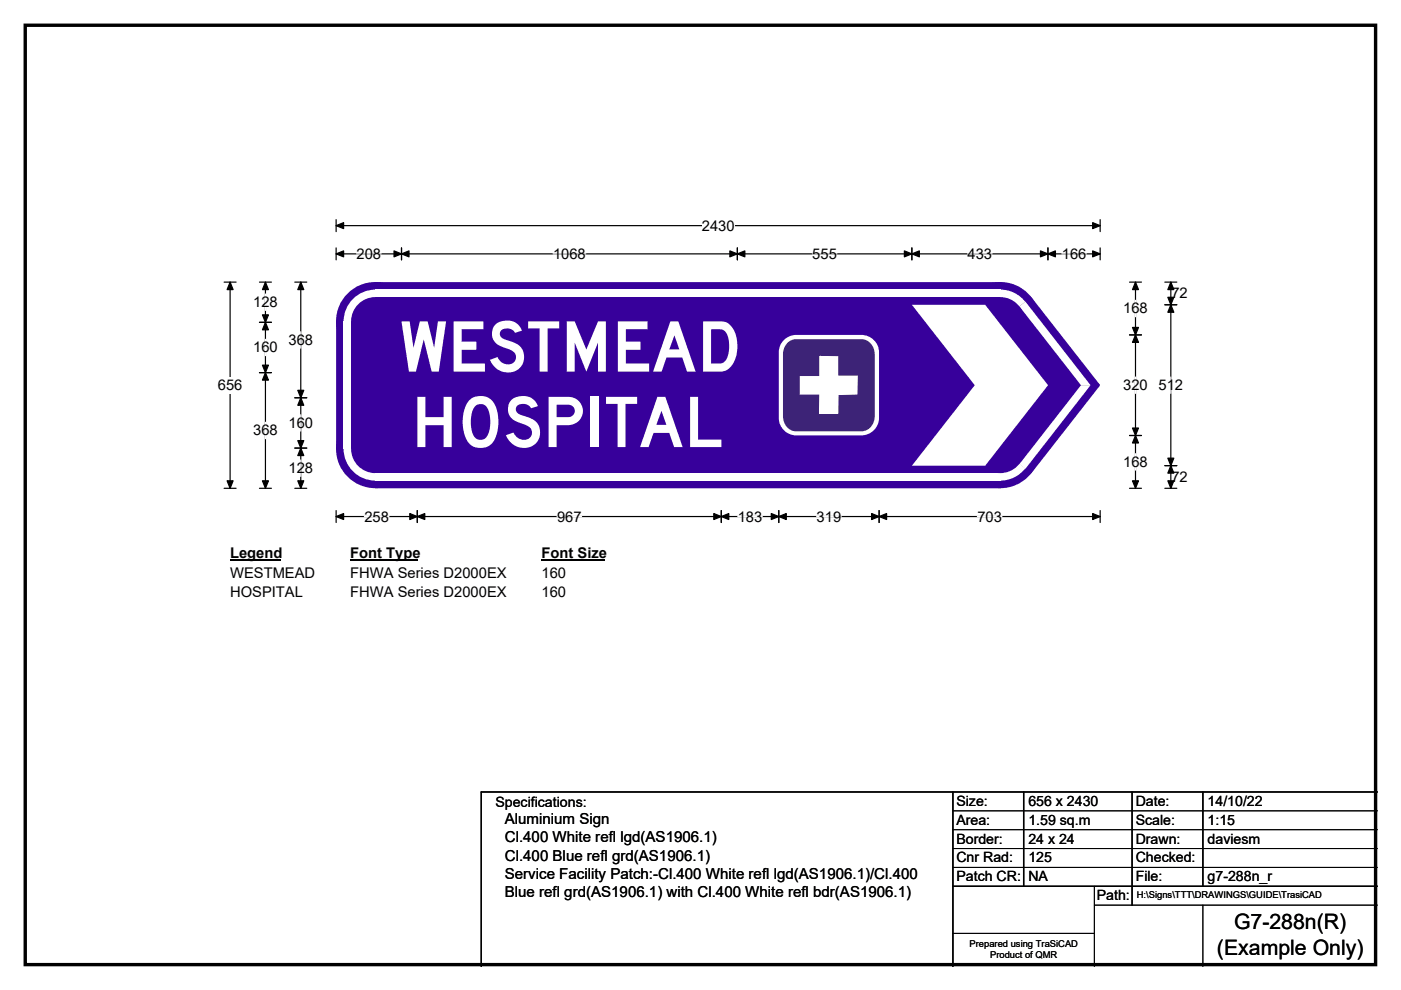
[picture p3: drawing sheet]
<svg xmlns="http://www.w3.org/2000/svg" width="297mm" height="210mm" viewBox="0 0 297 210" stroke-linecap="round" stroke-linejoin="round" font-family="sans-serif">
<path d="M5.4 5.4h286.3v199.2h-286.3z" fill="none" stroke="#000" stroke-width=".72"/>
<path d="M71.3 47.9h162M71.3 46.6v2.5M233.3 46.6v2.5" fill="none" stroke="#000" stroke-width=".25"/>
<path d="M71.3 47.9l1.6-.7v1.3zM231.7 47.2l1.6 .7-1.6 .6z" fill="#000" stroke="#000" stroke-width=".25"/>
<path d="M148.8 46.1h6.9v3.5h-6.9z" fill="#fff"/>
<g fill="none" stroke="#000" stroke-width=".25">
<path d="M47.5 59.8h2.6M48.8 59.8v43.8M71.3 53.8h162M71.3 52.6v2.5M85.1 52.6v2.5M156.3 52.6v2.5M193.3 52.6v2.5M222.2 52.6v2.5M233.3 52.6v2.5M47.5 103.6h2.6M71.3 108.3v2.5M71.3 109.6h162"/>
<path d="M88.5 108.3v2.5M152.9 108.3v2.5M165.1 108.3v2.5M186.4 108.3v2.5M233.3 108.3v2.5"/>
</g>
<g fill="#000" stroke="#000" stroke-width=".25">
<path d="M48.8 59.8l.6 1.6h-1.2zM71.3 53.8l1.6-.6v1.3zM85.1 53.8l1.6-.6v1.3zM83.5 53.2l1.6 .6-1.6 .7zM154.7 53.2l1.6 .6-1.6 .7zM156.3 53.8l1.6-.6v1.3zM191.7 53.2l1.6 .6-1.6 .7zM193.3 53.8l1.6-.6v1.3zM220.6 53.2l1.6 .6-1.6 .7zM222.2 53.8l1.6-.6v1.3zM231.7 53.2l1.6 .6-1.6 .7zM48.2 102h1.2l-.6 1.6z"/>
<path d="M71.3 109.6l1.6-.7v1.3zM88.5 109.6l1.6-.7v1.3zM86.9 108.9l1.6 .7-1.6 .6zM151.3 108.9l1.6 .7-1.6 .6zM152.9 109.6l1.6-.7v1.3zM163.5 108.9l1.6 .7-1.6 .6zM165.1 109.6l1.6-.7v1.3zM184.8 108.9l1.6 .7-1.6 .6zM186.4 109.6l1.6-.7v1.3zM231.7 108.9l1.6 .7-1.6 .6z"/>
</g>
<path d="M75.6 53.8h5.2M117.3 53.8h6.9M172.2 53.8h5.2M205.1 53.8h5.3M225.1 53.8h5.2M77.3 109.6h5.2M118.1 109.6h5.2M156.4 109.6h5.2M173.1 109.6h5.2M207.2 109.6h5.2" fill="none" stroke="#fff" stroke-width=".25"/>
<path d="M46.2 80h5.2v3.5h-5.2z" fill="#fff"/>
<g fill="none" stroke="#000" stroke-width=".25">
<path d="M55 59.8h2.5M56.3 59.8v43.8M62.5 59.8h2.5M63.8 59.8v43.8M239.5 59.8h2.5M240.7 59.8v43.8M247 59.8h2.5M248.2 59.8v43.8M55 68.4h2.5M55 79h2.5M239.5 71h2.5M247 64.6h2.5"/>
<path d="M62.5 84.4h2.5M62.5 95h2.5M239.5 92.4h2.5M247 98.8h2.5M55 103.6h2.5M62.5 103.6h2.5M239.5 103.6h2.5M247 103.6h2.5"/>
</g>
<g fill="#000" stroke="#000" stroke-width=".25">
<path d="M56.3 59.8l.6 1.6h-1.3zM63.8 59.8l.6 1.6h-1.3zM240.7 59.8l.7 1.6h-1.3zM248.2 59.8l.7 1.6h-1.3zM56.3 68.4l.6 1.6h-1.3zM55.6 77.4h1.3l-.6 1.6zM55.6 66.8h1.3l-.6 1.6zM56.3 79l.6 1.6h-1.3zM240.7 71l.7 1.6h-1.3zM240.1 69.4h1.3l-.7 1.6zM248.2 64.6l.7 1.6h-1.3zM247.6 63.1h1.3l-.7 1.5z"/>
<path d="M63.8 84.4l.6 1.6h-1.3zM63.1 93.5h1.3l-.6 1.5zM63.1 82.8h1.3l-.6 1.6zM63.8 95l.6 1.6h-1.3zM240.1 90.8h1.3l-.7 1.6zM240.7 92.4l.7 1.6h-1.3zM247.6 97.2h1.3l-.7 1.6zM248.2 98.8l.7 1.6h-1.3zM55.6 102h1.3l-.6 1.6zM63.1 102h1.3l-.6 1.6zM240.1 102h1.3l-.7 1.6zM247.6 102h1.3l-.7 1.6z"/>
</g>
<path d="M56.3 62.4v3.4M56.3 72v3.4M63.8 70.4v3.5M240.7 63.7v3.5M240.7 80v3.4M248.2 80v3.4M56.3 89.6v3.4M63.8 88v3.4M63.8 97.6v3.4M240.7 96.2v3.5" fill="none" stroke="#fff" stroke-width=".25"/>
<path d="M48.8 115.5h10.7v3.5h-10.7z" fill="#fff"/>
<path d="M48.8 118.8h10.7" fill="none" stroke="#000" stroke-width=".32"/>
<path d="M74.2 115.5h14.5v3.5h-14.5z" fill="#fff"/>
<path d="M74.2 118.8h14.5" fill="none" stroke="#000" stroke-width=".32"/>
<path d="M114.8 115.5h13.5v3.5h-13.5z" fill="#fff"/>
<path d="M114.8 118.8h13.5" fill="none" stroke="#000" stroke-width=".32"/>
<g fill="#fff">
<path d="M48.8 119.7h18v3.5h-18z"/>
<path d="M74.2 119.7h33.1v3.5h-33.1z"/>
<path d="M114.8 119.7h5.2v3.5h-5.2z"/>
<path d="M48.8 123.9h15.4v3.5h-15.4z"/>
<path d="M74.2 123.9h33.1v3.5h-33.1z"/>
<path d="M114.8 123.9h5.2v3.5h-5.2z"/>
</g>
<g fill="#37009b">
<path d="M71.3 68.2l8.3-8.4h132.5l6.6 3.2 14.4 18.5v.4l-14.4 18.5-6.6 3.2h-132.5l-8.3-8.4z" fill-rule="evenodd"/>
<circle cx="79.6" cy="68.1" r="8.3"/>
<circle cx="79.6" cy="95.2" r="8.3"/>
<circle cx="212.1" cy="95.2" r="8.3"/>
<circle cx="232.8" cy="81.7" r=".33"/>
<circle cx="212.1" cy="68.1" r="8.3"/>
</g>
<g fill="#fff">
<path d="M79.6 61.4h132.5v1.6h-132.5z" fill-rule="evenodd"/>
<path d="M75.2 63.1a6.7 6.7 0 0 1 4.4-1.7v6.8h-6.7a6.7 6.7 0 0 1 2.3-5.1z" fill-rule="evenodd"/>
</g>
<circle cx="79.6" cy="68.1" r="5.1" fill="#37009b"/>
<g fill="#fff">
<path d="M72.9 68.2h1.6v27h-1.6z" fill-rule="evenodd"/>
<path d="M72.9 95.1l6.7 .1v6.7a6.7 6.7 0 0 1-6.7-6.8z" fill-rule="evenodd"/>
</g>
<circle cx="79.6" cy="95.2" r="5.1" fill="#37009b"/>
<g fill="#fff">
<path d="M79.6 100.4h132.5v1.6h-132.5z" fill-rule="evenodd"/>
<path d="M212.1 95.2l5.3 4.1a6.7 6.7 0 0 1-5.4 2.6z" fill-rule="evenodd"/>
</g>
<circle cx="212.1" cy="95.2" r="5.1" fill="#37009b"/>
<g fill="#fff">
<path d="M229.2 81.7h2l-13.8 17.7-1.3-1z"/>
<path d="M216.1 65l1.3-1 13.8 17.7h-2z"/>
<path d="M212 61.4a6.7 6.7 0 0 1 5.4 2.6l-5.3 4.2z" fill-rule="evenodd"/>
</g>
<circle cx="212.1" cy="68.1" r="5.1" fill="#37009b"/>
<g fill="#fff">
<path d="M193.3 64.6h15.6l13.3 17.1-13.3 17.1h-15.6l13.4-17.1z" fill-rule="evenodd"/>
<path d="M166.2 72.1a3.7 3.7 0 0 1 2.6-1.1h13.8a3.7 3.7 0 0 1 3.8 3.7v14a3.7 3.7 0 0 1-3.8 3.7h-13.8a3.7 3.7 0 0 1-3.7-3.7v-14a3.6 3.6 0 0 1 1.1-2.6z" fill-rule="evenodd"/>
</g>
<path d="M167 72.7l1.1-.7 .7-.1h13.9a3 3 0 0 1 2.8 3.3v13.1a3.1 3.1 0 0 1-2.8 3.2h-13.9a2.96 2.96 0 0 1-2.8-3.2v-13.1a3.5 3.5 0 0 1 1-2.5z" fill-rule="evenodd" fill="#3d2377"/>
<path d="M173.7 75.5h4v4.2h4.2l-.1 4-4 .1-.1 4h-4.1l.1-4.1h-4.1v-3.9h4.1z" fill-rule="evenodd" fill="#fff"/>
<path d="M202 168v37M217 168v20M240 168v24M255 168v20M292 168h-190v37M202 188h90" fill="none" stroke="#000" stroke-width=".3"/>
<path d="M202 172h90M202 176h90M202 180h90M202 184h90M202 198h30M232 192h60M232 188v17M255 192v13" fill="none" stroke="#000" stroke-width=".21"/>
<g font-size="14.8" fill="#fff">
<text x="84.8" y="78.8">WESTMEAD</text>
<text x="87.2" y="94.8">HOSPITAL</text>
</g>
<g font-size="4.5">
<text x="261.6" y="197.1">G7-288n(R)</text>
<text x="258" y="202.5">(Example Only)</text>
</g>
<g font-size="3.2">
<text x="107" y="178.7">Cl.400 White refl lgd(AS1906.1)</text>
<text x="107" y="174.9">Aluminium Sign</text>
<text x="107" y="182.5">Cl.400 Blue refl grd(AS1906.1)</text>
<text x="107" y="186.4">Service Facility Patch:-Cl.400 White refl lgd(AS1906.1)/Cl.400</text>
<text x="107" y="190.2">Blue refl grd(AS1906.1) with Cl.400 White refl bdr(AS1906.1)</text>
</g>
<g font-size="3.1">
<text x="148.8" y="48.9">2430</text>
<text x="75.6" y="54.9">208</text>
<text x="117.3" y="54.9">1068</text>
<text x="172.2" y="54.9">555</text>
<text x="205.1" y="54.9">433</text>
<text x="225.1" y="54.9">166</text>
<text x="53.7" y="65.2">128</text>
<text x="248.3" y="63.3">72</text>
<text x="238.1" y="66.5">168</text>
<text x="53.7" y="74.8">160</text>
<text x="61.2" y="73.2">368</text>
<text x="46.2" y="82.8">656</text>
<text x="238.1" y="82.8">320</text>
<text x="245.6" y="82.8">512</text>
<text x="53.7" y="92.4">368</text>
<text x="61.2" y="90.8">160</text>
<text x="61.2" y="100.4">128</text>
<text x="238.1" y="99">168</text>
<text x="248.3" y="102.2">72</text>
<text x="77.3" y="110.6">258</text>
<text x="118.1" y="110.6">967</text>
<text x="156.4" y="110.6">183</text>
<text x="173.1" y="110.6">319</text>
<text x="207.2" y="110.6">703</text>
<text x="48.8" y="118.4">Legend</text>
<text x="74.2" y="118.4">Font Type</text>
<text x="114.8" y="118.4">Font Size</text>
<text x="48.8" y="122.5">WESTMEAD</text>
<text x="74.2" y="122.5">FHWA Series D2000EX</text>
<text x="114.8" y="122.5">160</text>
<text x="48.8" y="126.7">HOSPITAL</text>
<text x="74.2" y="126.7">FHWA Series D2000EX</text>
<text x="114.8" y="126.7">160</text>
</g>
<g font-size="3">
<text x="105" y="171.2">Specifications:</text>
<text x="202.8" y="170.9">Size:</text>
<text x="218" y="170.9">656 x 2430</text>
<text x="240.8" y="170.9">Date:</text>
<text x="256" y="170.9">14/10/22</text>
<text x="202.8" y="174.9">Area:</text>
<text x="202.8" y="178.9">Border:</text>
<text x="218" y="174.9">1.59 sq.m</text>
<text x="218" y="178.9">24 x 24</text>
<text x="240.8" y="174.9">Scale:</text>
<text x="240.8" y="178.9">Drawn:</text>
<text x="256" y="174.9">1:15</text>
<text x="256" y="178.9">daviesm</text>
<text x="202.8" y="182.9">Cnr Rad:</text>
<text x="218" y="182.9">125</text>
<text x="240.8" y="182.9">Checked:</text>
<text x="202.8" y="186.9">Patch CR:</text>
<text x="218" y="186.9">NA</text>
<text x="232.5" y="190.9">Path:</text>
<text x="240.8" y="186.9">File:</text>
<text x="256" y="186.9">g7-288n_r</text>
</g>
<g font-size="2">
<text x="241" y="190.5">H:\Signs\TTT\DRAWINGS\GUIDE\TrasiCAD</text>
<text x="205.6" y="200.8">Prepared using TraSiCAD</text>
<text x="209.9" y="203.2">Product of QMR</text>
</g>
</svg>
